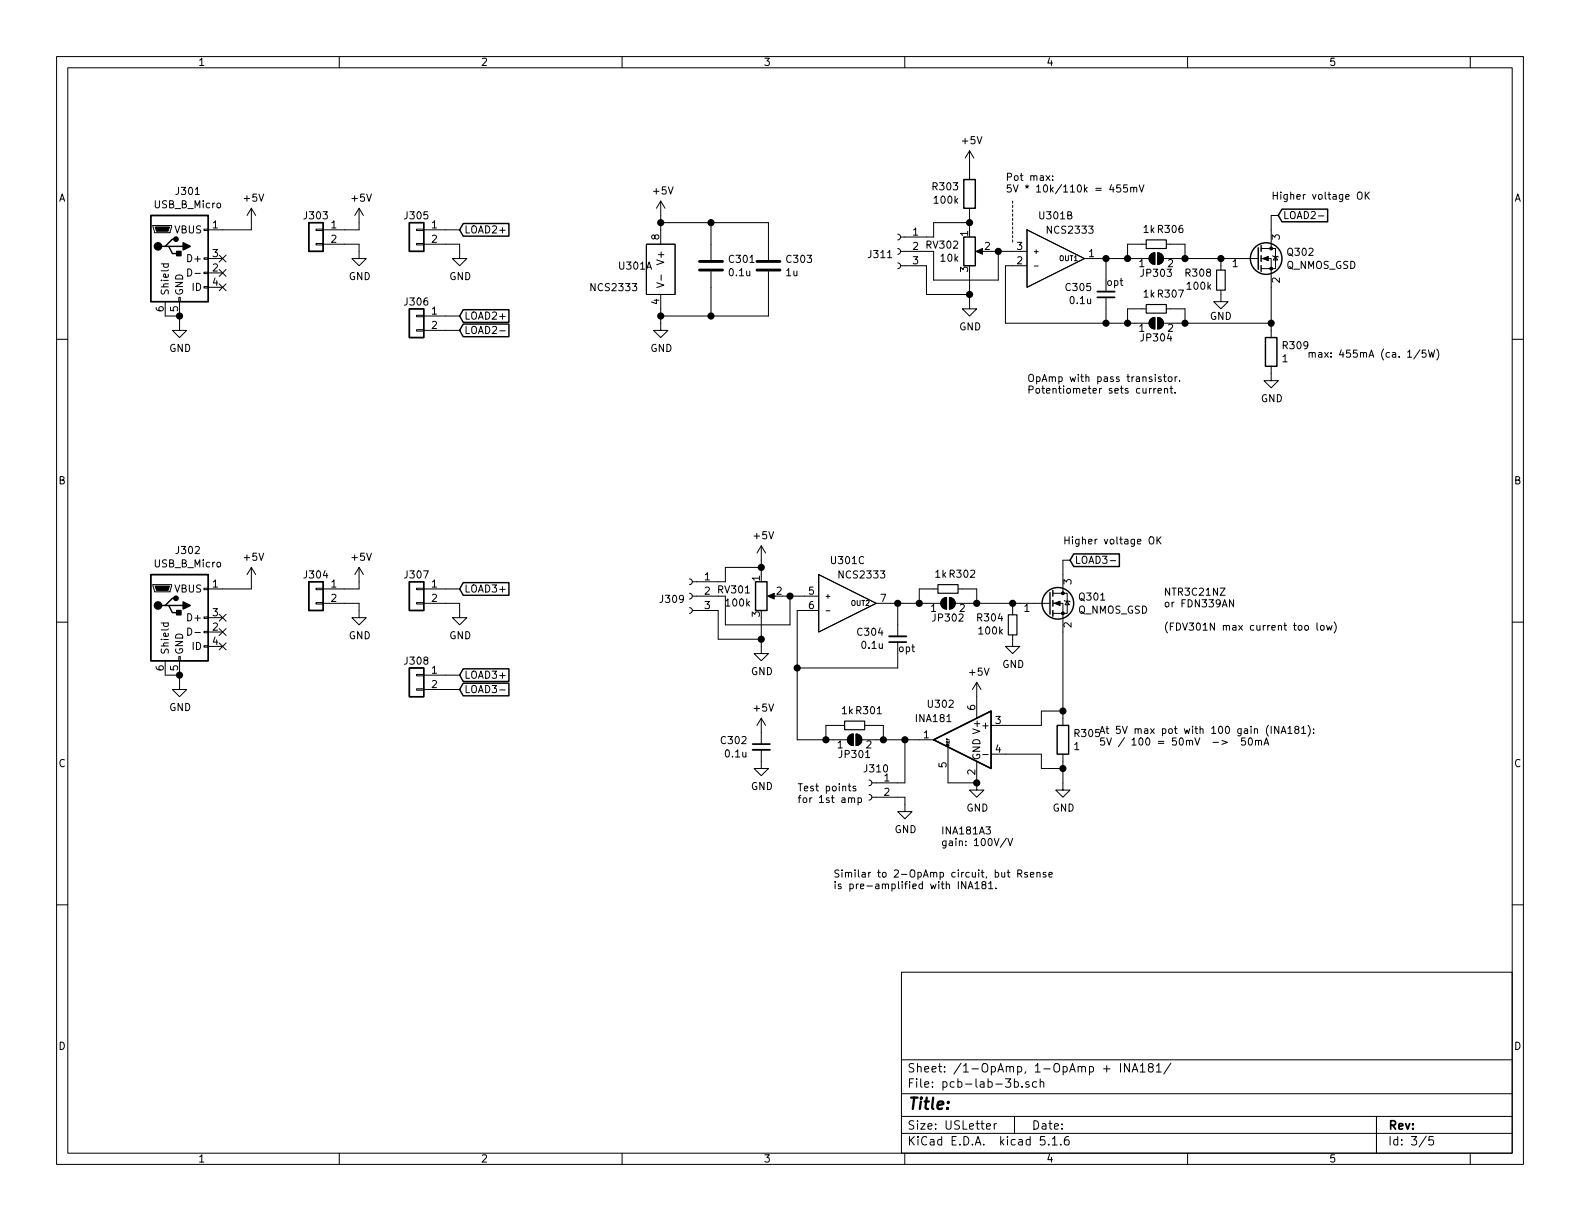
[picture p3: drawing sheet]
EESchema Schematic File Version 4
EELAYER 30 0
EELAYER END
$Descr USLetter 11000 8500
encoding utf-8
Sheet 3 5
Title ""
Date ""
Rev ""
Comp ""
Comment1 ""
Comment2 ""
Comment3 ""
Comment4 ""
$EndDescr
$Comp
L local_symbols:NCS2333 U301
U 2 1
P 7350 1800
F 0 "U301" H 7350 2100 50  0000 C CNN
F 1 "NCS2333" H 7450 2000 50  0000 C CNN
F 2 "local_footprints:SOIC-8_3.9x4.9mm_Pitch1.27mm_HS" H 7350 1450 50  0001 C CNN
F 3 "" H 7400 1800 50  0001 C CNN
	2    7350 1800
	1    0    0    -1  
$EndComp
$Comp
L Device:R_POT RV302
U 1 1
P 6750 1750
F 0 "RV302" H 6681 1796 50  0000 R CNN
F 1 "10k" H 6681 1705 50  0000 R CNN
F 2 "local_footprints:RV-Pot_3-pin_2.54mm" H 6750 1750 50  0001 C CNN
F 3 "~" H 6750 1750 50  0001 C CNN
	1    6750 1750
	1    0    0    -1  
$EndComp
$Comp
L local_symbols:NCS2333 U301
U 3 1
P 5900 4200
F 0 "U301" H 5900 4500 50  0000 C CNN
F 1 "NCS2333" H 6000 4400 50  0000 C CNN
F 2 "local_footprints:SOIC-8_3.9x4.9mm_Pitch1.27mm_HS" H 5900 3850 50  0001 C CNN
F 3 "" H 5950 4200 50  0001 C CNN
	3    5900 4200
	1    0    0    -1  
$EndComp
$Comp
L Device:Q_NMOS_GSD Q302
U 1 1
P 8750 1800
F 0 "Q302" H 8954 1846 50  0000 L CNN
F 1 "Q_NMOS_GSD" H 8954 1755 50  0000 L CNN
F 2 "local_footprints:SOT-23_HS" H 8950 1900 50  0001 C CNN
F 3 "~" H 8750 1800 50  0001 C CNN
	1    8750 1800
	1    0    0    -1  
$EndComp
$Comp
L Device:R R309
U 1 1
P 8850 2450
F 0 "R309" H 8920 2496 50  0000 L CNN
F 1 "1" H 8920 2405 50  0000 L CNN
F 2 "local_footprints:1210_HS" V 8780 2450 50  0001 C CNN
F 3 "~" H 8850 2450 50  0001 C CNN
	1    8850 2450
	1    0    0    -1  
$EndComp
$Comp
L power:GND #PWR0108
U 1 1
P 8850 2600
F 0 "#PWR0108" H 8850 2350 50  0001 C CNN
F 1 "GND" H 8855 2427 50  0000 C CNN
F 2 "" H 8850 2600 50  0001 C CNN
F 3 "" H 8850 2600 50  0001 C CNN
	1    8850 2600
	1    0    0    -1  
$EndComp
Wire Wire Line
	7000 1850 7050 1850
$Comp
L power:GND #PWR0109
U 1 1
P 6750 2100
F 0 "#PWR0109" H 6750 1850 50  0001 C CNN
F 1 "GND" H 6755 1927 50  0000 C CNN
F 2 "" H 6750 2100 50  0001 C CNN
F 3 "" H 6750 2100 50  0001 C CNN
	1    6750 2100
	1    0    0    -1  
$EndComp
$Comp
L power:+5V #PWR0110
U 1 1
P 6750 1150
F 0 "#PWR0110" H 6750 1000 50  0001 C CNN
F 1 "+5V" H 6765 1323 50  0000 C CNN
F 2 "" H 6750 1150 50  0001 C CNN
F 3 "" H 6750 1150 50  0001 C CNN
	1    6750 1150
	1    0    0    -1  
$EndComp
$Comp
L Jumper:SolderJumper_2_Open JP303
U 1 1
P 8050 1800
F 0 "JP303" H 8050 1700 50  0000 C CNN
F 1 "SolderJumper_2_Open" H 8050 1914 50  0001 C CNN
F 2 "local_footprints:SolderJumper-2_P1.3mm_Open" H 8050 1800 50  0001 C CNN
F 3 "~" H 8050 1800 50  0001 C CNN
	1    8050 1800
	1    0    0    -1  
$EndComp
$Comp
L Device:R_Small R306
U 1 1
P 8050 1700
F 0 "R306" V 8150 1800 50  0000 C CNN
F 1 "1k" V 8150 1650 50  0000 C CNN
F 2 "local_footprints:0805_HS" H 8050 1700 50  0001 C CNN
F 3 "~" H 8050 1700 50  0001 C CNN
	1    8050 1700
	0    1    -1   0   
$EndComp
Wire Wire Line
	7850 1700 7950 1700
Wire Wire Line
	8150 1700 8250 1700
$Comp
L Device:R_Small R308
U 1 1
P 8500 1950
F 0 "R308" H 8442 1904 50  0000 R CNN
F 1 "100k" H 8442 1995 50  0000 R CNN
F 2 "local_footprints:0805_HS" H 8500 1950 50  0001 C CNN
F 3 "~" H 8500 1950 50  0001 C CNN
	1    8500 1950
	1    0    0    1   
$EndComp
Wire Wire Line
	8500 1800 8500 1850
Connection ~ 8500 1800
Wire Wire Line
	8500 1800 8550 1800
Wire Wire Line
	8200 1800 8250 1800
Wire Wire Line
	7850 1700 7850 1800
Connection ~ 7850 1800
Wire Wire Line
	7850 1800 7900 1800
Wire Wire Line
	8250 1700 8250 1800
Connection ~ 8250 1800
Wire Wire Line
	8250 1800 8500 1800
$Comp
L Connector:Conn_01x03_Female J311
U 1 1
P 6250 1750
F 0 "J311" H 6278 1730 50  0000 L CNN
F 1 "Conn_01x03_Female" H 6278 1685 50  0001 L CNN
F 2 "local_footprints:Pin_Header_Straight_1x03_Pitch2.54mm" H 6250 1750 50  0001 C CNN
F 3 "~" H 6250 1750 50  0001 C CNN
	1    6250 1750
	-1   0    0    -1  
$EndComp
Text GLabel 8900 1500 2    50   Input ~ 0
LOAD2-
Wire Wire Line
	8900 1500 8850 1500
Wire Wire Line
	8850 1500 8850 1600
$Comp
L Jumper:SolderJumper_2_Open JP304
U 1 1
P 8050 2250
F 0 "JP304" H 8050 2150 50  0000 C CNN
F 1 "SolderJumper_2_Open" H 8050 2364 50  0001 C CNN
F 2 "local_footprints:SolderJumper-2_P1.3mm_Open" H 8050 2250 50  0001 C CNN
F 3 "~" H 8050 2250 50  0001 C CNN
	1    8050 2250
	1    0    0    -1  
$EndComp
$Comp
L Device:R_Small R307
U 1 1
P 8050 2150
F 0 "R307" V 8150 2250 50  0000 C CNN
F 1 "1k" V 8150 2100 50  0000 C CNN
F 2 "local_footprints:0805_HS" H 8050 2150 50  0001 C CNN
F 3 "~" H 8050 2150 50  0001 C CNN
	1    8050 2150
	0    1    -1   0   
$EndComp
Wire Wire Line
	7850 2150 7950 2150
Wire Wire Line
	8150 2150 8250 2150
Wire Wire Line
	7850 2250 7900 2250
Wire Wire Line
	8850 2250 8850 2300
Wire Wire Line
	8200 2250 8250 2250
Connection ~ 8850 2250
Wire Wire Line
	8250 2150 8250 2250
Connection ~ 8250 2250
Wire Wire Line
	8250 2250 8850 2250
Wire Wire Line
	7850 2150 7850 2250
Wire Wire Line
	7850 2250 7700 2250
Wire Wire Line
	7000 1850 7000 2250
Connection ~ 7850 2250
$Comp
L Device:C_Small C305
U 1 1
P 7700 2050
F 0 "C305" H 7608 2004 50  0000 R CNN
F 1 "0.1u" H 7608 2095 50  0000 R CNN
F 2 "local_footprints:0805_HS" H 7700 2050 50  0001 C CNN
F 3 "~" H 7700 2050 50  0001 C CNN
	1    7700 2050
	1    0    0    1   
$EndComp
Wire Wire Line
	7650 1800 7700 1800
Wire Wire Line
	7700 1800 7700 1950
Connection ~ 7700 1800
Wire Wire Line
	7700 1800 7850 1800
Wire Wire Line
	7700 2150 7700 2250
Connection ~ 7700 2250
Wire Wire Line
	7000 2250 7700 2250
Text Notes 7700 2000 0    50   ~ 0
opt
Text Notes 7150 2750 0    50   ~ 0
OpAmp with pass transistor.\nPotentiometer sets current.
$Comp
L Device:R R303
U 1 1
P 6750 1350
F 0 "R303" H 6681 1303 50  0000 R CNN
F 1 "100k" H 6681 1396 50  0000 R CNN
F 2 "local_footprints:0805_HS" V 6680 1350 50  0001 C CNN
F 3 "~" H 6750 1350 50  0001 C CNN
	1    6750 1350
	1    0    0    1   
$EndComp
Wire Wire Line
	6750 1150 6750 1200
Wire Wire Line
	6900 1750 6950 1750
Wire Wire Line
	6950 1950 6950 1750
Connection ~ 6950 1750
Wire Wire Line
	6950 1750 7050 1750
$Comp
L local_symbols:NCS2333 U301
U 1 1
P 4600 1900
F 0 "U301" H 4300 1950 50  0000 L CNN
F 1 "NCS2333" H 4100 1800 50  0000 L CNN
F 2 "local_footprints:SOIC-8_3.9x4.9mm_Pitch1.27mm_HS" H 4600 1550 50  0001 C CNN
F 3 "" H 4650 1900 50  0001 C CNN
	1    4600 1900
	1    0    0    -1  
$EndComp
$Comp
L power:+5V #PWR0111
U 1 1
P 4600 1500
F 0 "#PWR0111" H 4600 1350 50  0001 C CNN
F 1 "+5V" H 4615 1673 50  0000 C CNN
F 2 "" H 4600 1500 50  0001 C CNN
F 3 "" H 4600 1500 50  0001 C CNN
	1    4600 1500
	1    0    0    -1  
$EndComp
$Comp
L power:GND #PWR0112
U 1 1
P 4600 2250
F 0 "#PWR0112" H 4600 2000 50  0001 C CNN
F 1 "GND" H 4605 2077 50  0000 C CNN
F 2 "" H 4600 2250 50  0001 C CNN
F 3 "" H 4600 2250 50  0001 C CNN
	1    4600 2250
	1    0    0    -1  
$EndComp
$Comp
L Device:C C301
U 1 1
P 4950 1850
F 0 "C301" H 5065 1897 50  0000 L CNN
F 1 "0.1u" H 5065 1804 50  0000 L CNN
F 2 "local_footprints:0805_HS" H 4988 1700 50  0001 C CNN
F 3 "~" H 4950 1850 50  0001 C CNN
	1    4950 1850
	1    0    0    -1  
$EndComp
$Comp
L Device:C C303
U 1 1
P 5350 1850
F 0 "C303" H 5465 1897 50  0000 L CNN
F 1 "1u" H 5465 1804 50  0000 L CNN
F 2 "local_footprints:1206_HS" H 5388 1700 50  0001 C CNN
F 3 "~" H 5350 1850 50  0001 C CNN
	1    5350 1850
	1    0    0    -1  
$EndComp
Wire Wire Line
	4600 1500 4600 1550
Wire Wire Line
	4600 1550 4950 1550
Wire Wire Line
	4950 1550 4950 1700
Connection ~ 4600 1550
Wire Wire Line
	4600 1550 4600 1600
Connection ~ 4950 1550
Wire Wire Line
	4600 2150 4600 2200
Wire Wire Line
	4950 2000 4950 2200
Wire Wire Line
	4950 2200 4600 2200
Connection ~ 4600 2200
Wire Wire Line
	4600 2200 4600 2250
Connection ~ 4950 2200
Wire Wire Line
	5350 2200 5350 2000
Wire Wire Line
	4950 2200 5350 2200
Wire Wire Line
	5350 1550 5350 1700
Wire Wire Line
	4950 1550 5350 1550
$Comp
L Device:Q_NMOS_GSD Q301
U 1 1
P 7300 4200
F 0 "Q301" H 7504 4246 50  0000 L CNN
F 1 "Q_NMOS_GSD" H 7504 4155 50  0000 L CNN
F 2 "local_footprints:SOT-23_HS" H 7500 4300 50  0001 C CNN
F 3 "~" H 7300 4200 50  0001 C CNN
	1    7300 4200
	1    0    0    -1  
$EndComp
$Comp
L Device:R R305
U 1 1
P 7400 5150
F 0 "R305" H 7470 5196 50  0000 L CNN
F 1 "1" H 7470 5105 50  0000 L CNN
F 2 "local_footprints:1210_HS" V 7330 5150 50  0001 C CNN
F 3 "~" H 7400 5150 50  0001 C CNN
	1    7400 5150
	1    0    0    -1  
$EndComp
$Comp
L power:GND #PWR0113
U 1 1
P 7400 5450
F 0 "#PWR0113" H 7400 5200 50  0001 C CNN
F 1 "GND" H 7405 5277 50  0000 C CNN
F 2 "" H 7400 5450 50  0001 C CNN
F 3 "" H 7400 5450 50  0001 C CNN
	1    7400 5450
	1    0    0    -1  
$EndComp
Wire Wire Line
	5550 4250 5600 4250
$Comp
L power:+5V #PWR0115
U 1 1
P 5300 3900
F 0 "#PWR0115" H 5300 3750 50  0001 C CNN
F 1 "+5V" H 5315 4073 50  0000 C CNN
F 2 "" H 5300 3900 50  0001 C CNN
F 3 "" H 5300 3900 50  0001 C CNN
	1    5300 3900
	1    0    0    -1  
$EndComp
$Comp
L Jumper:SolderJumper_2_Open JP302
U 1 1
P 6600 4200
F 0 "JP302" H 6600 4100 50  0000 C CNN
F 1 "SolderJumper_2_Open" H 6600 4314 50  0001 C CNN
F 2 "local_footprints:SolderJumper-2_P1.3mm_Open" H 6600 4200 50  0001 C CNN
F 3 "~" H 6600 4200 50  0001 C CNN
	1    6600 4200
	1    0    0    -1  
$EndComp
$Comp
L Device:R_Small R302
U 1 1
P 6600 4100
F 0 "R302" V 6700 4200 50  0000 C CNN
F 1 "1k" V 6700 4050 50  0000 C CNN
F 2 "local_footprints:0805_HS" H 6600 4100 50  0001 C CNN
F 3 "~" H 6600 4100 50  0001 C CNN
	1    6600 4100
	0    1    -1   0   
$EndComp
Wire Wire Line
	6400 4100 6500 4100
Wire Wire Line
	6700 4100 6800 4100
$Comp
L Device:R_Small R304
U 1 1
P 7050 4350
F 0 "R304" H 6992 4304 50  0000 R CNN
F 1 "100k" H 6992 4395 50  0000 R CNN
F 2 "local_footprints:0805_HS" H 7050 4350 50  0001 C CNN
F 3 "~" H 7050 4350 50  0001 C CNN
	1    7050 4350
	1    0    0    1   
$EndComp
Wire Wire Line
	7050 4200 7050 4250
Connection ~ 7050 4200
Wire Wire Line
	7050 4200 7100 4200
Wire Wire Line
	6750 4200 6800 4200
Wire Wire Line
	6400 4100 6400 4200
Connection ~ 6400 4200
Wire Wire Line
	6400 4200 6450 4200
Wire Wire Line
	6800 4100 6800 4200
Connection ~ 6800 4200
Wire Wire Line
	6800 4200 7050 4200
Text GLabel 7450 3900 2    50   Input ~ 0
LOAD3-
Wire Wire Line
	7450 3900 7400 3900
Wire Wire Line
	7400 3900 7400 4000
Wire Wire Line
	5550 4250 5550 4650
$Comp
L Device:C_Small C304
U 1 1
P 6250 4450
F 0 "C304" H 6158 4404 50  0000 R CNN
F 1 "0.1u" H 6158 4495 50  0000 R CNN
F 2 "local_footprints:0805_HS" H 6250 4450 50  0001 C CNN
F 3 "~" H 6250 4450 50  0001 C CNN
	1    6250 4450
	1    0    0    1   
$EndComp
Wire Wire Line
	6200 4200 6250 4200
Wire Wire Line
	6250 4200 6250 4350
Connection ~ 6250 4200
Wire Wire Line
	6250 4200 6400 4200
Wire Wire Line
	6250 4550 6250 4650
Text Notes 6250 4550 0    50   ~ 0
opt
Text Notes 5800 6200 0    50   ~ 0
Similar to 2-OpAmp circuit, but Rsense\nis pre-amplified with INA181.
Wire Wire Line
	5300 3900 5300 3950
Wire Wire Line
	5450 4150 5500 4150
Connection ~ 5500 4150
Wire Wire Line
	5500 4150 5600 4150
$Comp
L Amplifier_Current:INA181 U302
U 1 1
P 6700 5150
F 0 "U302" H 6850 5400 50  0000 C CNN
F 1 "INA181" H 6900 5300 50  0000 C CNN
F 2 "local_footprints:SOT-23-6_HS" H 6750 5200 50  0001 C CNN
F 3 "http://www.ti.com/lit/ds/symlink/ina181.pdf" H 6850 5300 50  0001 C CNN
	1    6700 5150
	-1   0    0    -1  
$EndComp
$Comp
L power:+5V #PWR0116
U 1 1
P 6800 4850
F 0 "#PWR0116" H 6800 4700 50  0001 C CNN
F 1 "+5V" H 6815 5023 50  0000 C CNN
F 2 "" H 6800 4850 50  0001 C CNN
F 3 "" H 6800 4850 50  0001 C CNN
	1    6800 4850
	1    0    0    -1  
$EndComp
$Comp
L power:GND #PWR0117
U 1 1
P 6800 5450
F 0 "#PWR0117" H 6800 5200 50  0001 C CNN
F 1 "GND" H 6805 5277 50  0000 C CNN
F 2 "" H 6800 5450 50  0001 C CNN
F 3 "" H 6800 5450 50  0001 C CNN
	1    6800 5450
	1    0    0    -1  
$EndComp
Wire Wire Line
	6600 5450 6800 5450
Connection ~ 6800 5450
Wire Wire Line
	7400 4950 7250 4950
Wire Wire Line
	7250 4950 7250 5050
Wire Wire Line
	7400 5300 7400 5350
Wire Wire Line
	7400 5350 7250 5350
Wire Wire Line
	7250 5350 7250 5250
Connection ~ 7400 5350
Wire Wire Line
	7400 5350 7400 5450
Wire Wire Line
	7400 4950 7400 5000
Text Notes 6550 5900 0    50   ~ 0
INA181A3\ngain: 100V/V
$Comp
L Jumper:SolderJumper_2_Open JP301
U 1 1
P 5950 5150
F 0 "JP301" H 5950 5050 50  0000 C CNN
F 1 "SolderJumper_2_Open" H 5950 5264 50  0001 C CNN
F 2 "local_footprints:SolderJumper-2_P1.3mm_Open" H 5950 5150 50  0001 C CNN
F 3 "~" H 5950 5150 50  0001 C CNN
	1    5950 5150
	1    0    0    -1  
$EndComp
$Comp
L Device:R_Small R301
U 1 1
P 5950 5050
F 0 "R301" V 6050 5150 50  0000 C CNN
F 1 "1k" V 6050 5000 50  0000 C CNN
F 2 "local_footprints:0805_HS" H 5950 5050 50  0001 C CNN
F 3 "~" H 5950 5050 50  0001 C CNN
	1    5950 5050
	0    1    -1   0   
$EndComp
Wire Wire Line
	5750 5050 5850 5050
Wire Wire Line
	6050 5050 6150 5050
Wire Wire Line
	5750 5150 5800 5150
Wire Wire Line
	5750 5050 5750 5150
$Comp
L Connector:Conn_01x02_Female J310
U 1 1
P 6050 5450
F 0 "J310" H 6000 5550 50  0000 C CNN
F 1 "Conn_01x02_Female" H 5942 5545 50  0001 C CNN
F 2 "local_footprints:Pin_Header_Straight_1x02_Pitch2.54mm" H 6050 5450 50  0001 C CNN
F 3 "~" H 6050 5450 50  0001 C CNN
	1    6050 5450
	-1   0    0    -1  
$EndComp
Wire Wire Line
	6250 5550 6300 5550
Wire Wire Line
	6300 5550 6300 5600
$Comp
L power:GND #PWR0118
U 1 1
P 6300 5600
F 0 "#PWR0118" H 6300 5350 50  0001 C CNN
F 1 "GND" H 6305 5427 50  0000 C CNN
F 2 "" H 6300 5600 50  0001 C CNN
F 3 "" H 6300 5600 50  0001 C CNN
	1    6300 5600
	1    0    0    -1  
$EndComp
Wire Wire Line
	6250 4650 5550 4650
Connection ~ 7400 4950
Wire Wire Line
	5550 5150 5550 4650
Connection ~ 5550 4650
Wire Wire Line
	5550 5150 5750 5150
Connection ~ 5750 5150
Wire Wire Line
	6100 5150 6150 5150
Wire Wire Line
	6150 5050 6150 5150
Connection ~ 6150 5150
Wire Wire Line
	6150 5150 6300 5150
Wire Wire Line
	6250 5450 6300 5450
Wire Wire Line
	6300 5450 6300 5150
$Comp
L power:+5V #PWR0119
U 1 1
P 5300 5100
F 0 "#PWR0119" H 5300 4950 50  0001 C CNN
F 1 "+5V" H 5315 5273 50  0000 C CNN
F 2 "" H 5300 5100 50  0001 C CNN
F 3 "" H 5300 5100 50  0001 C CNN
	1    5300 5100
	1    0    0    -1  
$EndComp
$Comp
L power:GND #PWR0120
U 1 1
P 5300 5300
F 0 "#PWR0120" H 5300 5050 50  0001 C CNN
F 1 "GND" H 5305 5127 50  0000 C CNN
F 2 "" H 5300 5300 50  0001 C CNN
F 3 "" H 5300 5300 50  0001 C CNN
	1    5300 5300
	1    0    0    -1  
$EndComp
Wire Wire Line
	6500 1950 6500 1750
Wire Wire Line
	6500 1750 6450 1750
Wire Wire Line
	6750 1500 6750 1550
Wire Wire Line
	6750 1550 6500 1550
Wire Wire Line
	6500 1550 6500 1650
Wire Wire Line
	6500 1650 6450 1650
Connection ~ 6750 1550
Wire Wire Line
	6750 1550 6750 1600
Wire Wire Line
	6750 1900 6750 2050
Wire Wire Line
	6950 1950 6500 1950
Wire Wire Line
	6450 1850 6450 2050
Wire Wire Line
	6450 2050 6750 2050
Connection ~ 6750 2050
Wire Wire Line
	6750 2050 6750 2100
$Comp
L Device:R_POT RV301
U 1 1
P 5300 4150
F 0 "RV301" H 5231 4196 50  0000 R CNN
F 1 "100k" H 5231 4105 50  0000 R CNN
F 2 "local_footprints:RV-Pot_3-pin_2.54mm" H 5300 4150 50  0001 C CNN
F 3 "~" H 5300 4150 50  0001 C CNN
	1    5300 4150
	1    0    0    -1  
$EndComp
$Comp
L power:GND #PWR0311
U 1 1
P 5300 4500
F 0 "#PWR0311" H 5300 4250 50  0001 C CNN
F 1 "GND" H 5305 4327 50  0000 C CNN
F 2 "" H 5300 4500 50  0001 C CNN
F 3 "" H 5300 4500 50  0001 C CNN
	1    5300 4500
	1    0    0    -1  
$EndComp
$Comp
L Connector:Conn_01x03_Female J309
U 1 1
P 4800 4150
F 0 "J309" H 4828 4130 50  0000 L CNN
F 1 "Conn_01x03_Female" H 4828 4085 50  0001 L CNN
F 2 "local_footprints:Pin_Header_Straight_1x03_Pitch2.54mm" H 4800 4150 50  0001 C CNN
F 3 "~" H 4800 4150 50  0001 C CNN
	1    4800 4150
	-1   0    0    -1  
$EndComp
Wire Wire Line
	5050 4350 5050 4150
Wire Wire Line
	5050 4150 5000 4150
Wire Wire Line
	5050 3950 5050 4050
Wire Wire Line
	5050 4050 5000 4050
Wire Wire Line
	5300 3950 5300 4000
Wire Wire Line
	5300 4300 5300 4450
Wire Wire Line
	5500 4350 5050 4350
Wire Wire Line
	5000 4250 5000 4450
Wire Wire Line
	5000 4450 5300 4450
Connection ~ 5300 4450
Wire Wire Line
	5300 4450 5300 4500
Wire Wire Line
	5500 4150 5500 4350
Wire Wire Line
	5050 3950 5300 3950
Connection ~ 5300 3950
Text Notes 5550 5600 0    50   ~ 0
Test points\nfor 1st amp
$Comp
L Connector:USB_B_Micro J?
U 1 1
P 1250 1800
AR Path="/5F9D006C/5FC0ADD4" Ref="J?"  Part="1" 
AR Path="/5FA7628C/5FC0ADD4" Ref="J301"  Part="1" 
F 0 "J301" H 1308 2270 50  0000 C CNN
F 1 "USB_B_Micro" H 1308 2177 50  0000 C CNN
F 2 "local_footprints:USB-micro-B_4-legs_Banggood" H 1400 1750 50  0001 C CNN
F 3 "~" H 1400 1750 50  0001 C CNN
	1    1250 1800
	1    0    0    -1  
$EndComp
Wire Wire Line
	1150 2200 1250 2200
Wire Wire Line
	1250 2200 1250 2250
Connection ~ 1250 2200
$Comp
L power:GND #PWR?
U 1 1
P 1250 2250
AR Path="/5FC0ADDD" Ref="#PWR?"  Part="1" 
AR Path="/5F9D006C/5FC0ADDD" Ref="#PWR?"  Part="1" 
AR Path="/5FA7628C/5FC0ADDD" Ref="#PWR0301"  Part="1" 
F 0 "#PWR0301" H 1250 2000 50  0001 C CNN
F 1 "GND" H 1255 2077 50  0000 C CNN
F 2 "" H 1250 2250 50  0001 C CNN
F 3 "" H 1250 2250 50  0001 C CNN
	1    1250 2250
	1    0    0    -1  
$EndComp
$Comp
L power:+5V #PWR?
U 1 1
P 1750 1550
AR Path="/5FC0ADE3" Ref="#PWR?"  Part="1" 
AR Path="/5F9D006C/5FC0ADE3" Ref="#PWR?"  Part="1" 
AR Path="/5FA7628C/5FC0ADE3" Ref="#PWR0303"  Part="1" 
F 0 "#PWR0303" H 1750 1400 50  0001 C CNN
F 1 "+5V" H 1765 1723 50  0000 C CNN
F 2 "" H 1750 1550 50  0001 C CNN
F 3 "" H 1750 1550 50  0001 C CNN
	1    1750 1550
	1    0    0    -1  
$EndComp
Wire Wire Line
	1550 1600 1750 1600
Wire Wire Line
	1750 1600 1750 1550
NoConn ~ 1550 1800
NoConn ~ 1550 1900
NoConn ~ 1550 2000
$Comp
L Connector_Generic:Conn_01x02 J?
U 1 1
P 2200 1600
AR Path="/5F9D006C/5FC0ADEE" Ref="J?"  Part="1" 
AR Path="/5FA7628C/5FC0ADEE" Ref="J303"  Part="1" 
F 0 "J303" H 2200 1700 50  0000 C CNN
F 1 "Conn_01x02" H 2117 1727 50  0001 C CNN
F 2 "local_footprints:Pin_Header_Straight_1x02_Pitch2.54mm" H 2200 1600 50  0001 C CNN
F 3 "~" H 2200 1600 50  0001 C CNN
	1    2200 1600
	-1   0    0    -1  
$EndComp
$Comp
L power:+5V #PWR?
U 1 1
P 2500 1550
AR Path="/5FC0ADF4" Ref="#PWR?"  Part="1" 
AR Path="/5F9D006C/5FC0ADF4" Ref="#PWR?"  Part="1" 
AR Path="/5FA7628C/5FC0ADF4" Ref="#PWR0305"  Part="1" 
F 0 "#PWR0305" H 2500 1400 50  0001 C CNN
F 1 "+5V" H 2515 1723 50  0000 C CNN
F 2 "" H 2500 1550 50  0001 C CNN
F 3 "" H 2500 1550 50  0001 C CNN
	1    2500 1550
	1    0    0    -1  
$EndComp
Wire Wire Line
	2400 1600 2500 1600
Wire Wire Line
	2500 1600 2500 1550
Wire Wire Line
	2400 1700 2500 1700
Wire Wire Line
	2500 1700 2500 1750
$Comp
L power:GND #PWR?
U 1 1
P 2500 1750
AR Path="/5FC0ADFE" Ref="#PWR?"  Part="1" 
AR Path="/5F9D006C/5FC0ADFE" Ref="#PWR?"  Part="1" 
AR Path="/5FA7628C/5FC0ADFE" Ref="#PWR0306"  Part="1" 
F 0 "#PWR0306" H 2500 1500 50  0001 C CNN
F 1 "GND" H 2505 1577 50  0000 C CNN
F 2 "" H 2500 1750 50  0001 C CNN
F 3 "" H 2500 1750 50  0001 C CNN
	1    2500 1750
	1    0    0    -1  
$EndComp
$Comp
L Connector_Generic:Conn_01x02 J?
U 1 1
P 2900 1600
AR Path="/5F9D006C/5FC0AE04" Ref="J?"  Part="1" 
AR Path="/5FA7628C/5FC0AE04" Ref="J305"  Part="1" 
F 0 "J305" H 2900 1700 50  0000 C CNN
F 1 "Conn_01x02" H 2817 1727 50  0001 C CNN
F 2 "local_footprints:Pin_Header_Straight_1x02_Pitch2.54mm" H 2900 1600 50  0001 C CNN
F 3 "~" H 2900 1600 50  0001 C CNN
	1    2900 1600
	-1   0    0    -1  
$EndComp
Text GLabel 3200 2200 2    50   Input ~ 0
LOAD2+
$Comp
L Connector_Generic:Conn_01x02 J?
U 1 1
P 2900 2200
AR Path="/5F9D006C/5FC0AE0B" Ref="J?"  Part="1" 
AR Path="/5FA7628C/5FC0AE0B" Ref="J306"  Part="1" 
F 0 "J306" H 2900 2300 50  0000 C CNN
F 1 "Conn_01x02" H 2817 2327 50  0001 C CNN
F 2 "local_footprints:Pin_Header_Straight_1x02_Pitch2.54mm" H 2900 2200 50  0001 C CNN
F 3 "~" H 2900 2200 50  0001 C CNN
	1    2900 2200
	-1   0    0    -1  
$EndComp
Wire Wire Line
	3100 1700 3200 1700
Wire Wire Line
	3200 1700 3200 1750
$Comp
L power:GND #PWR?
U 1 1
P 3200 1750
AR Path="/5FC0AE13" Ref="#PWR?"  Part="1" 
AR Path="/5F9D006C/5FC0AE13" Ref="#PWR?"  Part="1" 
AR Path="/5FA7628C/5FC0AE13" Ref="#PWR0309"  Part="1" 
F 0 "#PWR0309" H 3200 1500 50  0001 C CNN
F 1 "GND" H 3205 1577 50  0000 C CNN
F 2 "" H 3200 1750 50  0001 C CNN
F 3 "" H 3200 1750 50  0001 C CNN
	1    3200 1750
	1    0    0    -1  
$EndComp
Text GLabel 3200 1600 2    50   Input ~ 0
LOAD2+
Wire Wire Line
	3100 1600 3200 1600
Text GLabel 3200 2300 2    50   Input ~ 0
LOAD2-
Wire Wire Line
	3100 2200 3200 2200
Wire Wire Line
	3100 2300 3200 2300
$Comp
L Connector:USB_B_Micro J?
U 1 1
P 1250 4300
AR Path="/5F9D006C/5FCA41FE" Ref="J?"  Part="1" 
AR Path="/5FA7628C/5FCA41FE" Ref="J302"  Part="1" 
F 0 "J302" H 1308 4770 50  0000 C CNN
F 1 "USB_B_Micro" H 1308 4677 50  0000 C CNN
F 2 "local_footprints:USB-micro-B_4-legs_Banggood" H 1400 4250 50  0001 C CNN
F 3 "~" H 1400 4250 50  0001 C CNN
	1    1250 4300
	1    0    0    -1  
$EndComp
Wire Wire Line
	1150 4700 1250 4700
Wire Wire Line
	1250 4700 1250 4750
Connection ~ 1250 4700
$Comp
L power:GND #PWR?
U 1 1
P 1250 4750
AR Path="/5FCA420B" Ref="#PWR?"  Part="1" 
AR Path="/5F9D006C/5FCA420B" Ref="#PWR?"  Part="1" 
AR Path="/5FA7628C/5FCA420B" Ref="#PWR0302"  Part="1" 
F 0 "#PWR0302" H 1250 4500 50  0001 C CNN
F 1 "GND" H 1255 4577 50  0000 C CNN
F 2 "" H 1250 4750 50  0001 C CNN
F 3 "" H 1250 4750 50  0001 C CNN
	1    1250 4750
	1    0    0    -1  
$EndComp
$Comp
L power:+5V #PWR?
U 1 1
P 1750 4050
AR Path="/5FCA4215" Ref="#PWR?"  Part="1" 
AR Path="/5F9D006C/5FCA4215" Ref="#PWR?"  Part="1" 
AR Path="/5FA7628C/5FCA4215" Ref="#PWR0304"  Part="1" 
F 0 "#PWR0304" H 1750 3900 50  0001 C CNN
F 1 "+5V" H 1765 4223 50  0000 C CNN
F 2 "" H 1750 4050 50  0001 C CNN
F 3 "" H 1750 4050 50  0001 C CNN
	1    1750 4050
	1    0    0    -1  
$EndComp
Wire Wire Line
	1550 4100 1750 4100
Wire Wire Line
	1750 4100 1750 4050
NoConn ~ 1550 4300
NoConn ~ 1550 4400
NoConn ~ 1550 4500
$Comp
L Connector_Generic:Conn_01x02 J?
U 1 1
P 2200 4100
AR Path="/5F9D006C/5FCA4224" Ref="J?"  Part="1" 
AR Path="/5FA7628C/5FCA4224" Ref="J304"  Part="1" 
F 0 "J304" H 2200 4200 50  0000 C CNN
F 1 "Conn_01x02" H 2117 4227 50  0001 C CNN
F 2 "local_footprints:Pin_Header_Straight_1x02_Pitch2.54mm" H 2200 4100 50  0001 C CNN
F 3 "~" H 2200 4100 50  0001 C CNN
	1    2200 4100
	-1   0    0    -1  
$EndComp
$Comp
L power:+5V #PWR?
U 1 1
P 2500 4050
AR Path="/5FCA422E" Ref="#PWR?"  Part="1" 
AR Path="/5F9D006C/5FCA422E" Ref="#PWR?"  Part="1" 
AR Path="/5FA7628C/5FCA422E" Ref="#PWR0307"  Part="1" 
F 0 "#PWR0307" H 2500 3900 50  0001 C CNN
F 1 "+5V" H 2515 4223 50  0000 C CNN
F 2 "" H 2500 4050 50  0001 C CNN
F 3 "" H 2500 4050 50  0001 C CNN
	1    2500 4050
	1    0    0    -1  
$EndComp
Wire Wire Line
	2400 4100 2500 4100
Wire Wire Line
	2500 4100 2500 4050
Wire Wire Line
	2400 4200 2500 4200
Wire Wire Line
	2500 4200 2500 4250
$Comp
L power:GND #PWR?
U 1 1
P 2500 4250
AR Path="/5FCA423C" Ref="#PWR?"  Part="1" 
AR Path="/5F9D006C/5FCA423C" Ref="#PWR?"  Part="1" 
AR Path="/5FA7628C/5FCA423C" Ref="#PWR0308"  Part="1" 
F 0 "#PWR0308" H 2500 4000 50  0001 C CNN
F 1 "GND" H 2505 4077 50  0000 C CNN
F 2 "" H 2500 4250 50  0001 C CNN
F 3 "" H 2500 4250 50  0001 C CNN
	1    2500 4250
	1    0    0    -1  
$EndComp
$Comp
L Connector_Generic:Conn_01x02 J?
U 1 1
P 2900 4100
AR Path="/5F9D006C/5FCA4246" Ref="J?"  Part="1" 
AR Path="/5FA7628C/5FCA4246" Ref="J307"  Part="1" 
F 0 "J307" H 2900 4200 50  0000 C CNN
F 1 "Conn_01x02" H 2817 4227 50  0001 C CNN
F 2 "local_footprints:Pin_Header_Straight_1x02_Pitch2.54mm" H 2900 4100 50  0001 C CNN
F 3 "~" H 2900 4100 50  0001 C CNN
	1    2900 4100
	-1   0    0    -1  
$EndComp
Text GLabel 3200 4700 2    50   Input ~ 0
LOAD3+
$Comp
L Connector_Generic:Conn_01x02 J?
U 1 1
P 2900 4700
AR Path="/5F9D006C/5FCA4251" Ref="J?"  Part="1" 
AR Path="/5FA7628C/5FCA4251" Ref="J308"  Part="1" 
F 0 "J308" H 2900 4800 50  0000 C CNN
F 1 "Conn_01x02" H 2817 4827 50  0001 C CNN
F 2 "local_footprints:Pin_Header_Straight_1x02_Pitch2.54mm" H 2900 4700 50  0001 C CNN
F 3 "~" H 2900 4700 50  0001 C CNN
	1    2900 4700
	-1   0    0    -1  
$EndComp
Wire Wire Line
	3100 4200 3200 4200
Wire Wire Line
	3200 4200 3200 4250
$Comp
L power:GND #PWR?
U 1 1
P 3200 4250
AR Path="/5FCA425D" Ref="#PWR?"  Part="1" 
AR Path="/5F9D006C/5FCA425D" Ref="#PWR?"  Part="1" 
AR Path="/5FA7628C/5FCA425D" Ref="#PWR0310"  Part="1" 
F 0 "#PWR0310" H 3200 4000 50  0001 C CNN
F 1 "GND" H 3205 4077 50  0000 C CNN
F 2 "" H 3200 4250 50  0001 C CNN
F 3 "" H 3200 4250 50  0001 C CNN
	1    3200 4250
	1    0    0    -1  
$EndComp
Text GLabel 3200 4100 2    50   Input ~ 0
LOAD3+
Wire Wire Line
	3100 4100 3200 4100
Text GLabel 3200 4800 2    50   Input ~ 0
LOAD3-
Wire Wire Line
	3100 4700 3200 4700
Wire Wire Line
	3100 4800 3200 4800
Text Notes 7000 1350 0    50   ~ 0
Pot max:\n5V * 10k/110k = 455mV 
Wire Notes Line
	7050 1400 7050 1700
Text Notes 9100 2500 0    50   ~ 0
max: 455mA (ca. 1/5W)
$Comp
L Device:C_Small C302
U 1 1
P 5300 5200
F 0 "C302" H 5392 5247 50  0000 L CNN
F 1 "0.1u" H 5392 5154 50  0000 L CNN
F 2 "local_footprints:0805_HS" H 5300 5200 50  0001 C CNN
F 3 "~" H 5300 5200 50  0001 C CNN
	1    5300 5200
	-1   0    0    -1  
$EndComp
Text Notes 7650 5200 0    50   ~ 0
At 5V max pot with 100 gain (INA181):\n5V / 100 = 50mV  ->  50mA
Text Notes 8100 4400 0    50   ~ 0
NTR3C21NZ\nor FDN339AN\n\n(FDV301N max current too low)
Wire Wire Line
	7400 4400 7400 4950
$Comp
L power:GND #PWR0312
U 1 1
P 7050 4450
F 0 "#PWR0312" H 7050 4200 50  0001 C CNN
F 1 "GND" H 7055 4277 50  0000 C CNN
F 2 "" H 7050 4450 50  0001 C CNN
F 3 "" H 7050 4450 50  0001 C CNN
	1    7050 4450
	1    0    0    -1  
$EndComp
Wire Wire Line
	6300 5150 6400 5150
Connection ~ 6300 5150
Wire Wire Line
	7000 5050 7250 5050
Wire Wire Line
	7000 5250 7250 5250
Wire Wire Line
	8850 2000 8850 2250
$Comp
L power:GND #PWR0313
U 1 1
P 8500 2050
F 0 "#PWR0313" H 8500 1800 50  0001 C CNN
F 1 "GND" H 8500 1900 50  0000 C CNN
F 2 "" H 8500 2050 50  0001 C CNN
F 3 "" H 8500 2050 50  0001 C CNN
	1    8500 2050
	1    0    0    -1  
$EndComp
Text Notes 7400 3800 0    50   ~ 0
Higher voltage OK
Text Notes 8850 1400 0    50   ~ 0
Higher voltage OK
$EndSCHEMATC
